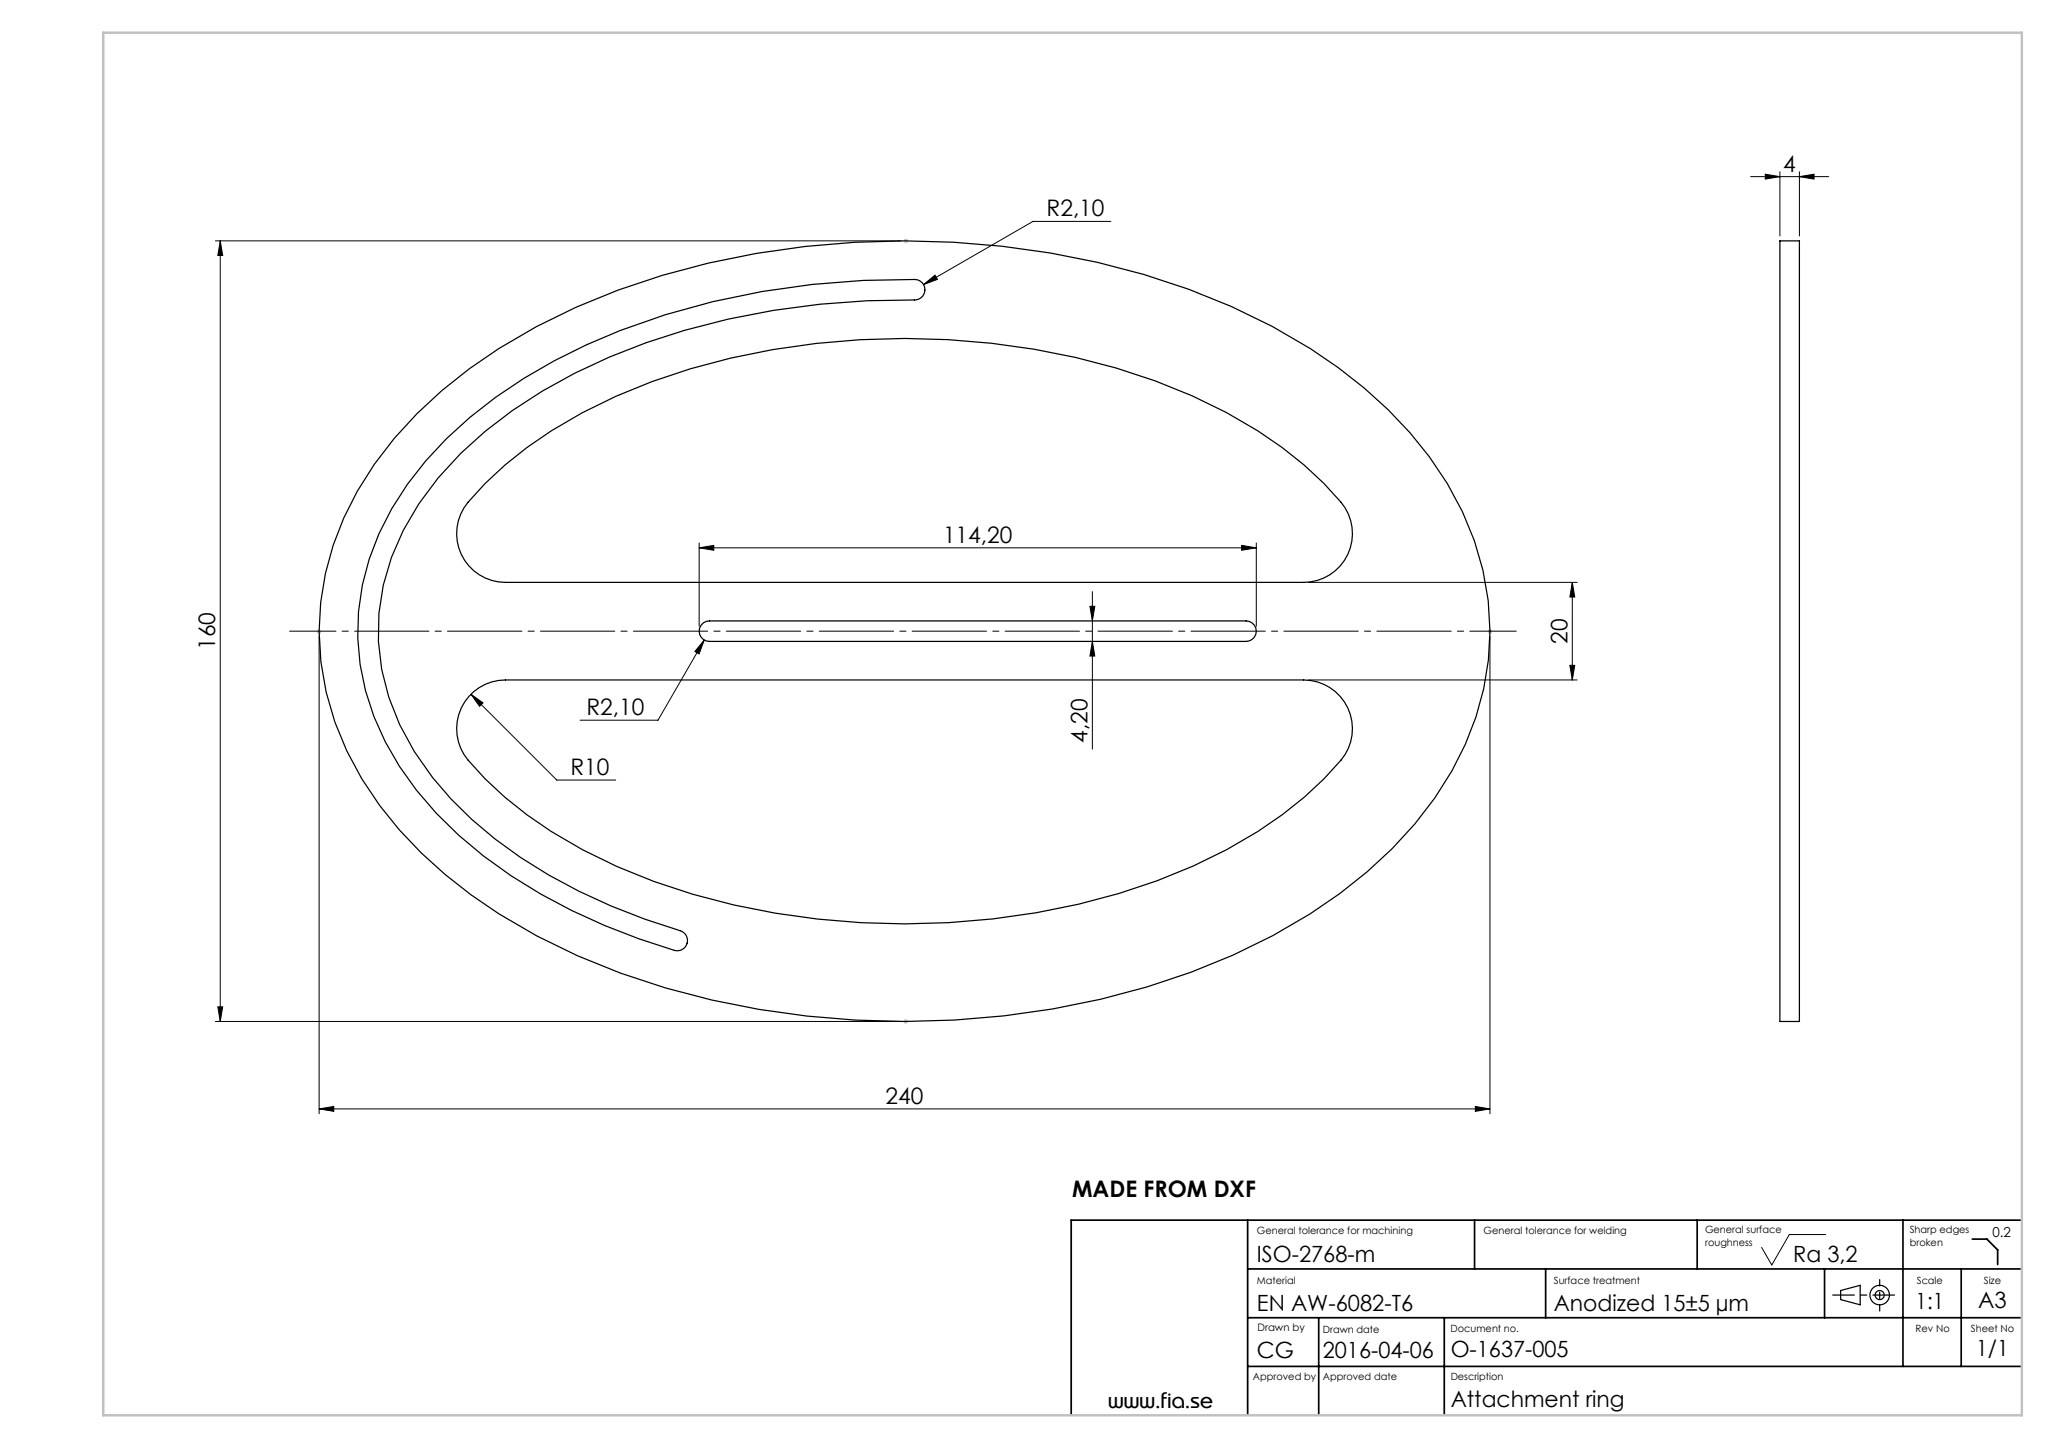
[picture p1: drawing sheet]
<svg xmlns="http://www.w3.org/2000/svg" width="420mm" height="297mm" viewBox="0 0 420 297" stroke-linecap="round" stroke-linejoin="round" font-family="sans-serif">
<g fill="none" stroke="#000" stroke-width=".2">
<path d="M358.8 36.2h16M361.8 35.7l3 .5-3 .5zM364.8 35.2v13.2M368.8 36.2l3-.5v1zM368.8 35.2v13.2M44.1 49.4h140.6M45.1 49.4v160M45.1 49.4l.5 3h-1zM189.3 58.3l2.4-1.9 .5 .9zM227.7 45.4h-16l-22.4 12.9M143.3 112.3l3-.5v1zM143.3 111.3v17.1"/>
<path d="M143.3 112.3h114.2M254.5 111.8l3 .5-3 .5zM257.5 111.3v17.1M268.2 119.4h55.1M322.3 119.4v20M322.3 119.4l.5 3h-1zM65.4 130.5v97.8M144.4 131.2l-1.1 2.8-.9-.5zM144.4 131.2l-9.5 16.4h-16M223.4 124.3h1l-.5 3zM223.9 121.3v32.2M223.9 131.5l.5 3h-1z"/>
<path d="M268.2 139.4h55.1M305.4 130.5v97.8M321.8 136.4h1l-.5 3zM96.5 142.3l2.5 1.8-.7 .7zM96.5 142.3l17.6 17.6h12.1M44.1 209.4h140.6M44.6 206.4h1l-.5 3zM65.4 227.3l3-.5v1zM65.4 227.3h240M302.4 226.8l3 .5-3 .5zM374.2 253h-7.4l-3.6 6.3-2.1-3.6"/>
</g>
<g fill="none" stroke="#000" stroke-width=".25">
<path d="M364.8 49.4h4v160h-4zM85.5 84.8a112.8 112.8 0 0 1 41.2-25.3 175.7 175.7 0 0 1 88.6-7.6 144.7 144.7 0 0 1 53.3 19.5 86.6 86.6 0 0 1 28.1 27.7 56.6 56.6 0 0 1 .9 58.9 85.5 85.5 0 0 1-29 29.3 144.3 144.3 0 0 1-52.8 19.5 176.9 176.9 0 0 1-88.6-7.3 120.6 120.6 0 0 1-36-20.3 73.3 73.3 0 0 1-22.6-31.2 56.2 56.2 0 0 1 4.6-47.3l3.5-5.5 4.1-5.4zM91.5 89.9a105 105 0 0 1 35.6-22.1 161.5 161.5 0 0 1 60.8-10.5 2.1 2.1 0 0 1 1.7 2.3 2.1 2.1 0 0 1-2.1 1.9 157.4 157.4 0 0 0-62.6 11.7 100.1 100.1 0 0 0-30.5 19.7 56.5 56.5 0 0 0-15.8 27.1 44.8 44.8 0 0 0 6.3 34 77.9 77.9 0 0 0 27.6 25.4 128.2 128.2 0 0 0 27.3 11.5 2.1 2.1 0 0 1 1 2.7 2.1 2.1 0 0 1-2.6 1.2 119.7 119.7 0 0 1-39-19.3 67.9 67.9 0 0 1-22.6-28.7 48.3 48.3 0 0 1 3.7-42.5l3.2-5 3.7-4.8zM99.4 99.1a86.2 86.2 0 0 1 26.8-17.9 145.7 145.7 0 0 1 59.2-11.8 148.6 148.6 0 0 1 58.9 11.7 89.5 89.5 0 0 1 27.1 18l3.5 3.9a10 10 0 0 1 1.4 10.6 10 10 0 0 1-9.1 5.8h-163.6a10 10 0 0 1-9.1-5.8 10 10 0 0 1 1.4-10.6zM143.7 128.1l.5-.4 .6-.3 .6-.1h110a2.1 2.1 0 0 1 2.1 2.1 2.1 2.1 0 0 1-2.1 2.1h-110a2.1 2.1 0 0 1-1.7-3.4zM96.1 142.8a10 10 0 0 1 7.5-3.4h163.6a10 10 0 0 1 9.1 5.7 10 10 0 0 1-1.4 10.7 76.7 76.7 0 0 1-23.4 18.3 134.2 134.2 0 0 1-48 14.2 155.5 155.5 0 0 1-69.5-7.6 100.2 100.2 0 0 1-30.5-17.3l-4.1-3.8-3.5-3.8a10 10 0 0 1 .2-13zM377.3 264.5l4-1.1v4l-4-1z"/>
<circle cx="385.3" cy="265.4" r="2"/>
<circle cx="385.3" cy="265.4" r=".93"/>
</g>
<g fill="none" stroke="#c0c0c0" stroke-width=".2">
<path d="M185.2 49.4h1M185.3 49l.7 .7M185.7 48.9v1M186 49l-.7 .7M64.9 129.5h1M65.1 129.1l.7 .7M65.4 129v1M65.8 129.1l-.7 .7M304.9 129.5h1M305.1 129.1l.7 .7M305.4 129v1M305.8 129.1l-.7 .7"/>
<path d="M185.2 209.4h1M185.3 209l.7 .7M185.7 208.9v1M186 209l-.7 .7"/>
</g>
<path d="M310.8 129.4h-251.4" fill="none" stroke="#000" stroke-width=".2" stroke-dasharray="15.2 1.3 1.3 1.3" stroke-dashoffset="5.7"/>
<path d="M388.3 265.4h-12.6" fill="none" stroke="#000" stroke-width=".25" stroke-dasharray="15.2 1.3 1.3 1.3" stroke-dashoffset="10.8"/>
<path d="M385.3 268.7v-6.4" fill="none" stroke="#000" stroke-width=".25" stroke-dasharray="15.2 1.3 1.3 1.3" stroke-dashoffset="13.9"/>
<g fill="none" stroke="#000" stroke-width=".35">
<path d="M255.7 250.1v40M302.3 250.1v10M347.9 250.1v10M390.1 250.1v30M404.3 254h3l2.2 2.2v3M414.4 250.1h-194.8v40M255.7 270.1h158.7M255.7 260.1h158.7M270.3 270.1v20M296 270.1v20M316.8 260.1v10M374 260.1v10"/>
<path d="M402 260.1v20M255.7 280.1h158.7"/>
</g>
<path d="M21.2 6.7h393.2v283.4h-393.2z" fill="none" stroke="#c0c0c0" stroke-width=".5"/>
<g fill="#000">
<path d="M368.8 36.2l3-.5v1zM361.8 35.7l3 .5-3 .5z"/>
<path d="M254.5 111.8l3 .5-3 .5zM143.3 112.3l3-.5v1z"/>
<path d="M321.8 136.4h1l-.5 3zM322.3 119.4l.5 3h-1zM223.9 131.5l.5 3h-1zM223.4 124.3h1l-.5 3z"/>
<path d="M96.5 142.3l1.8 2.5 .7-.7zM144.4 131.2l-2 2.3 .9 .5zM189.3 58.3l2.9-1-.5-.9z"/>
<path d="M44.6 206.4h1l-.5 3zM45.1 49.4l.5 3h-1z"/>
<path d="M65.4 227.3l3-.5v1zM302.4 226.8l3 .5-3 .5z"/>
</g>
<g font-size="4.7">
<text x="365.5" y="35.2">4</text>
<text x="214.5" y="44.4">R2,10</text>
<text x="193.3" y="111.3">114,20</text>
<text x="321.3" y="132" transform="rotate(-90 321.3 132)">20</text>
<text x="44.1" y="133.3" transform="rotate(-90 44.1 133.3)">160</text>
<text x="120.2" y="146.6">R2,10</text>
<text x="222.9" y="152.2" transform="rotate(-90 222.9 152.2)">4,20</text>
<text x="116.9" y="158.9">R10</text>
<text x="181.5" y="226.3">240</text>
<text x="219.8" y="245.4">MADE FROM DXF</text>
</g>
<g font-size="4.6">
<text x="257.6" y="258.6">ISO-2768-m</text>
<text x="367.6" y="258.6">Ra 3,2</text>
<text x="257.6" y="268.6">EN AW-6082-T6</text>
<text x="318.5" y="268.6">Anodized 15±5 µm</text>
<text x="392.7" y="268.3">1:1</text>
<text x="405.5" y="268">A3</text>
<text x="257.6" y="278.4">CG</text>
<text x="271.1" y="278.4">2016-04-06</text>
<text x="297.4" y="278.1">O-1637-005</text>
<text x="405.1" y="277.9">1/1</text>
<text x="297.4" y="288.4">Attachment ring</text>
</g>
<text font-size="4.2" x="227.2" y="288.5">www.fia.se</text>
<text font-size="2.8" x="408.4" y="253.5">0.2</text>
<text font-size="2.1" x="257.7" y="272.8">Drawn by</text>
<g font-size="2">
<text x="257.6" y="252.9">General tolerance for machining</text>
<text x="304.1" y="252.9">General tolerance for welding</text>
<text x="349.5" y="252.8">General surface</text>
<text x="349.5" y="255.4">roughness</text>
<text x="391.4" y="252.8">Sharp edges</text>
<text x="391.4" y="255.4">broken</text>
<text x="257.6" y="263.2">Material</text>
<text x="318.5" y="263.2">Surface treatment</text>
<text x="392.9" y="263.2">Scale</text>
<text x="406.6" y="263.2">Size</text>
<text x="271.1" y="273.2">Drawn date</text>
<text x="297.3" y="273">Document no.</text>
<text x="392.7" y="273">Rev No</text>
<text x="404" y="273">Sheet No</text>
<text x="256.8" y="282.9">Approved by</text>
<text x="271.1" y="282.8">Approved date</text>
<text x="297.4" y="282.8">Description</text>
</g>
</svg>
